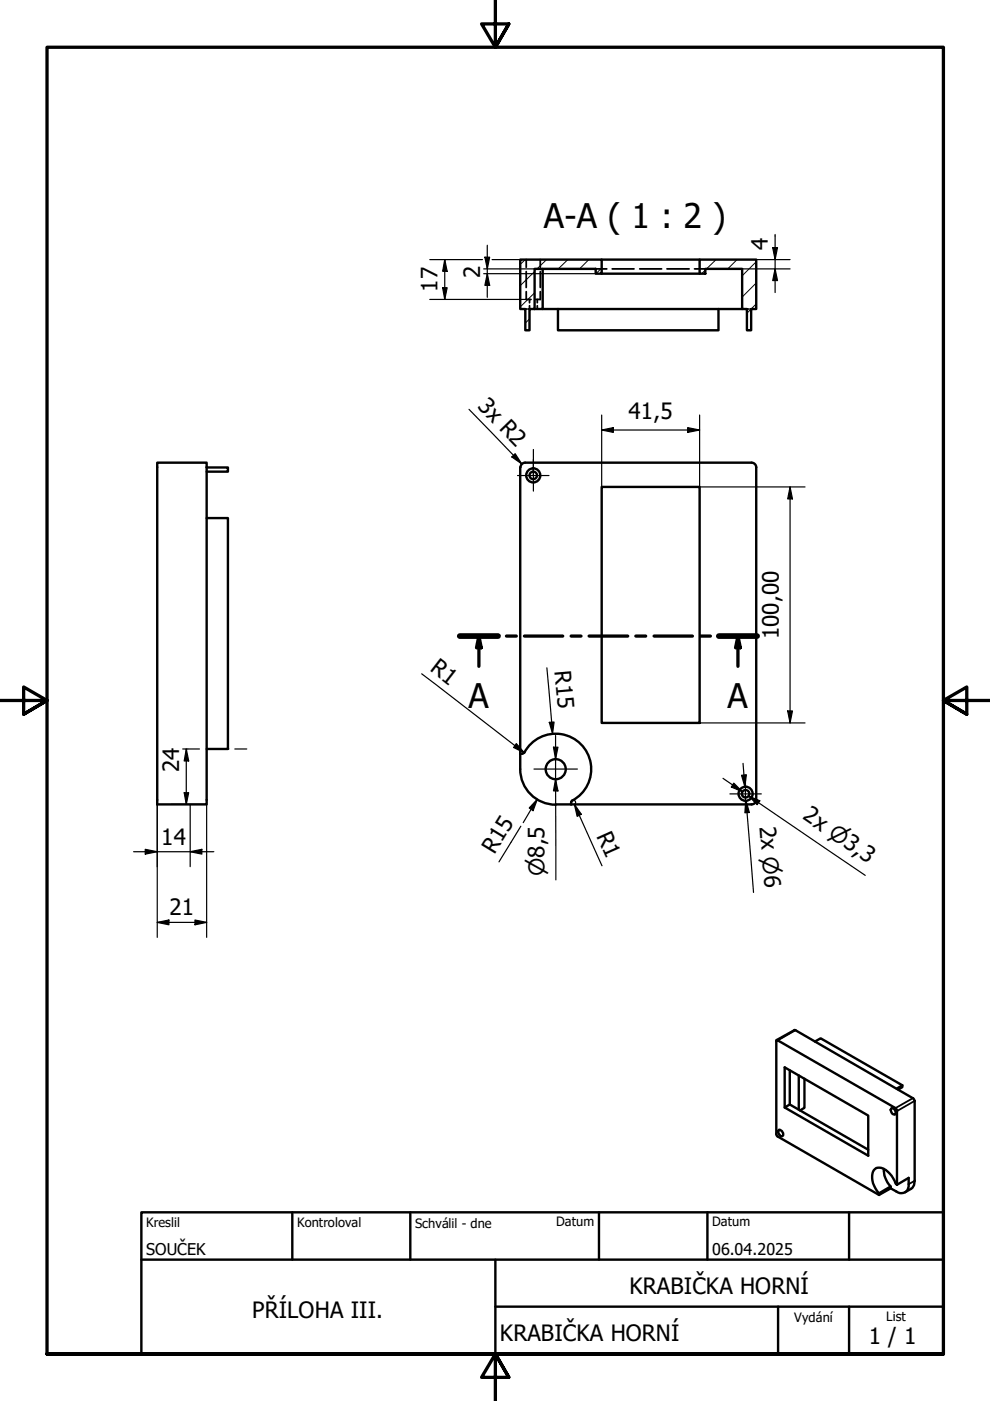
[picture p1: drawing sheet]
<svg xmlns="http://www.w3.org/2000/svg" width="210mm" height="297mm" viewBox="0 0 210 297" stroke-linecap="round" stroke-linejoin="round" font-family="sans-serif">
<g fill="none" stroke="#000" stroke-width=".21">
<path d="M111.4 55l-1.1 1.1M113.3 57.6l-3 3M115.9 55l-2 2M120.4 55l-2 2M124.8 55l-1.9 2M127.6 56.8l-1.2 1.2M149.5 57.3l-.7 .7M151.8 55l-2 2M156.3 55l-2 2M160.3 60l-2.9 3M160.3 55.5l-2.9 3M112.3 67.6l-.9 .9"/>
<path d="M113.3 62.1l-3 3M159.3 70h.1M160.3 64.4l-1.9 2"/>
</g>
<g fill="none" stroke="#000" stroke-width=".51">
<path d="M110.3 55h17.3v3h-1.3v-1h-13v8.5h-1v4.5h-.9v-4.5h-1.1zM115.1 57v8.5h-1.8M127.6 58h20.7M127.6 55h20.7M148.3 55h12v10.5h-1v4.5h-.9v-4.5h-1v-8.5h-7.9v1h-1.2zM115.1 65.5h42.3M118.3 65.5v4.5h34v-4.5M33.3 98.1h10.5v72.4h-10.5zM43.8 99.1h4.5v.9h-4.5M110.3 99v64.1M111.3 98.1h48.1a.98 .98 0 0 1 .9 1v70.5M111.3 98.1a.98 .98 0 0 0-.9 1"/>
<path d="M43.8 109.8h4.5v49h-4.5M127.6 103.2h20.7v50.1h-20.7zM110.3 159.8h.4M111.2 159.5a7.5 7.5 0 0 1 11.9-1.7 7.5 7.5 0 0 1-1.7 11.9M111.2 159.5l-.4 .3M110.3 163.1a7.5 7.5 0 0 0 7.5 7.5M121.1 170.1v.4M121.3 169.7l-.2 .4M160.3 169.6a.98 .98 0 0 1-.9 .9h-41.6M164.7 220.5l3.8-2.1h.2l25 14.5 .2 .5v17a1.79 1.79 0 0 1-.8 1.7l-1.2 .7M165.1 239.6a.85 .85 0 0 1 .8 1.2 .81 .81 0 0 1-.9-.9zM167.4 226.9v7.3l16.7 9.6"/>
<path d="M167.4 234.2l-1 .6 17.7 10.2v-8.5l-17.7-10.2v8.5M169.4 228v7.3M170.6 228.7v6.2l-1 .5M172.8 220.8l1.2-.7 17.3 10M189 235a.8 .8 0 0 1 .8 .4 .8 .8 0 0 1-.1 .9 .97 .97 0 0 1-.7-1.3zM190.1 230.8l1.2-.7v.4l-.9 .5M187.4 247.8a5.6 5.6 0 0 0 1.4 3.8v.4l-2.4 1.4M190.2 251.2l-.1-.1a7.5 7.5 0 0 0-2.7-3.3 1.54 1.54 0 0 0-1.7-.1 1.54 1.54 0 0 0-.8 1.6 6.8 6.8 0 0 0 1.5 3.9v.2M190.2 251.2l2.5-1.5a4.1 4.1 0 0 1-.3 2.6l-.5 .5a1.77 1.77 0 0 1-1.9-.2l-1.2-.6M190.2 251.2v-15.8l-.2-.3-25.3-14.6v20.2l21.7 12.7"/>
<circle cx="113.1" cy="100.8" r="1.49"/>
<circle cx="113.1" cy="100.8" r=".79"/>
<circle cx="117.8" cy="163.1" r="2.13"/>
<circle cx="158.1" cy="168.3" r="1.49"/>
<circle cx="158.1" cy="168.3" r=".79"/>
</g>
<path d="M168.7 218.4l-3.8 2.2M193.5 232.8l-3.6 2.1M193.9 233.4l-3.7 2.2M188.8 251.5l-2.5 1.5M188.8 251.8l-2.4 1.4M193.9 250.4l-1.2 .7" fill="none" stroke="#000" stroke-width=".38"/>
<g fill="none" stroke="#000" stroke-width=".38">
<path d="M111.6 55v1.7M111.6 57.6v3.3M114.6 55v1.7M114.6 57.6v3.3M126.3 57h2.4M129.8 57h4.6M135.6 57h4.7M141.4 57h4.7M147.3 57h2.2M111.4 65.5h.3M111.6 61.8v1.7h1M112.3 64.8v.7h-.3"/>
<path d="M112.3 63.5v.7M113.9 63.5v.7M113.9 64.8v.7M114.6 61.8v1.7h-1M158.4 65.5h.3M159 65.5h.3"/>
</g>
<g fill="none" stroke="#000" stroke-width=".7">
<path d="M97.5 134.9h8.1M101.5 134.9l.5 2.4h-1zM101.5 134.9v6.4M107.4 134.9h2.1M111.2 134.9h8.1M121.1 134.9h2.1M124.9 134.9h8.2M134.8 134.9h2.1M138.7 134.9h8.1M148.5 134.9h2.1M152.4 134.9h8.1M156.5 134.9l.5 2.4h-1z"/>
<path d="M156.5 134.9v6.4"/>
</g>
<path d="M97.5 134.9h8.1M152.4 134.9h8.1" fill="none" stroke="#000" stroke-width="1.2"/>
<path d="M101.5 134.9l.5 2.4h-1zM156.5 134.9l.5 2.4h-1z" fill="#000"/>
<path d="M105 0v10l-2.9-4.9h5.8l-2.9 4.9 2.9-4.9M0 148.5h10l-5-2.8v5.7l5-2.9-5 2.9M210 148.5h-10l5-2.8v5.7l-5-2.9 5 2.9M10 287.1v-277.1h190v277.1h-190h190M107.9 292l-2.9-4.9 2.9 4.9h-5.8l2.9-4.9v9.9" fill="none" stroke="#000" stroke-width=".7"/>
<!-- layer: Nadpis (ISO) -->
<path d="M30 257h170v30.1h-170zM62 257v10.1M87 257v10.1M127 257v10.1M150 257v10.1M180 257v10.1M30 267.1h170M105 277h95M105 267.1v20M165 277v10.1M180 277v10.1" fill="none" stroke="#000" stroke-width=".51"/>
<g fill="none" stroke="#000" stroke-width=".25">
<path d="M91.1 55h11.2M94.3 55l.5 2.5h-.9zM94.3 55v8.5M102.6 57h10.7M102.6 58h23.7M102.8 54.5h1l-.5 2.5zM103.3 58l.5 2.5h-1zM103.3 52v11M104.3 55h6M157.4 57h10.1M160.3 55h7.2M163.8 52.5h1l-.5 2.5z"/>
<path d="M164.3 57l.5 2.5h-1zM164.3 49.7v12.3M91.1 63.5h20.5M93.9 61h.9l-.5 2.5zM99.4 86.8l11.2 11.5M109.2 96.2l1.4 2.1-2.1-1.4zM127.6 91.2l2.4-.5v1zM127.6 91.2h20.7M127.6 88v15.2M145.8 90.7l2.5 .5-2.5 .5zM148.3 88v15.2h22.4M167.5 103.2l.5 2.6h-1z"/>
<path d="M167.5 103.2v50.1M38.7 158.8h1.1M39.5 158.8l.5 2.5h-.9zM39.5 158.8v11.7M89.4 142.9l21.8 16.7M109.5 157.7l1.7 1.9-2.3-1.1zM116 141.6l1.2 14M116.5 153.1h1l-.3 2.5zM117.3 158.4h1l-.5 2.6zM117.8 155.9v5.1M148.3 153.3h22.4M167 150.7h1l-.5 2.6z"/>
<path d="M33.3 169.7v29M36.3 170.5h7.5v28.2M39.1 168.1h.9l-.5 2.4zM40.3 170.5v13.3M110.4 175.2l-4.6 7.5M113.9 169.5l-.9 2.4-.8-.6zM113.9 169.5l-3 4.9M117.8 165.2l.5 2.5h-1zM117.9 167.7l-.1-2.5 .1 21.3M121.1 170.1a.47 .47 0 0 1 .7-.4 .47 .47 0 0 1 0 .8l5.8 13.1M121.8 170.5l1.5 2.1-.9 .5zM153.3 165l4.1 2.9"/>
<path d="M155.6 166l1.8 1.9-2.3-1zM157.2 164.4l1-.1-.3 2.5zM157.5 161.8l.4 5M158.2 169.8l.7 2.5h-1zM158.4 172.3l-.2-2.5 1.6 19.4M158.7 168.8l2.4 1-.6 .8zM160.8 170.2l-2.1-1.4 24.8 16.8M28.3 180.6h17M30.8 180.1l2.5 .5-2.5 .5zM33.3 195.6l2.5-.5v1zM33.3 195.6h10.5M40.3 180.6l2.5-.5v1z"/>
<path d="M41.3 195.1l2.5 .5-2.5 .5z"/>
</g>
<g fill="#000">
<path d="M94.3 55l.5 2.5h-.9zM102.8 54.5h1l-.5 2.5zM163.8 52.5h1l-.5 2.5zM164.3 57l.5 2.5h-1zM93.9 61h.9l-.5 2.5zM103.3 58l.5 2.5h-1zM109.2 96.2l1.4 2.1-2.1-1.4zM127.6 91.2l2.4-.5v1zM145.8 90.7l2.5 .5-2.5 .5zM167.5 103.2l.5 2.6h-1zM109.5 157.7l1.7 1.9-2.3-1.1zM116.5 153.1h1l-.3 2.5z"/>
<path d="M117.3 158.4h1l-.5 2.6zM167 150.7h1l-.5 2.6zM39.1 168.1h.9l-.5 2.4zM39.5 158.8l.5 2.5h-.9zM113.9 169.5l-.9 2.4-.8-.6zM117.8 165.2l.5 2.5h-1zM121.8 170.5l1.5 2.1-.9 .5zM155.6 166l1.8 1.9-2.3-1zM157.2 164.4l1-.1-.3 2.5zM158.2 169.8l.7 2.5h-1zM158.7 168.8l2.4 1-.6 .8zM30.8 180.1l2.5 .5-2.5 .5z"/>
<path d="M33.3 195.6l2.5-.5v1zM41.3 195.1l2.5 .5-2.5 .5zM40.3 180.6l2.5-.5v1z"/>
</g>
<!-- layer: Osa (ISO) -->
<path d="M39.8 158.8h2.5M48.3 158.8h.1M49.8 158.8h2.5" fill="none" stroke="#000" stroke-width=".25"/>
<path d="M113.1 95.3v5.5v-3.3M109.7 100.8h6.7M113.1 100.8v3.3M117.8 158.4v9.3M113.2 163.1h9.2M154.7 168.3h6.7M158.1 165v6.6" fill="none" stroke="#000" stroke-width=".25"/>
<g font-size="7.2">
<text x="115.3" y="48.4">A-A ( 1 : 2 )</text>
<text x="99.3" y="150">A</text>
<text x="154.2" y="150">A</text>
</g>
<g font-size="4.8">
<text x="162.8" y="53.1" transform="rotate(-90 162.8 53.1)">4</text>
<text x="101.8" y="58.9" transform="rotate(-90 101.8 58.9)">2</text>
<text x="92.8" y="61.9" transform="rotate(-90 92.8 61.9)">17</text>
<text x="101.1" y="86.2" transform="rotate(46 101.1 86.2)">3x R2</text>
<text x="133.3" y="88.8">41,5</text>
<text x="165.1" y="135.6" transform="rotate(-90 165.1 135.6)">100,00</text>
<text x="91" y="142.1" transform="rotate(38 91 142.1)">R1</text>
<text x="117.6" y="142.2" transform="rotate(85 117.6 142.2)">R15</text>
<text x="38" y="163.7" transform="rotate(-90 38 163.7)">24</text>
<text x="170" y="173.5" transform="rotate(34 170 173.5)">2x ⌀3,3</text>
<text x="34.2" y="179.1">14</text>
<text x="126.4" y="177.2" transform="rotate(66 126.4 177.2)">R1</text>
<text x="161" y="175.2" transform="rotate(85 161 175.2)">2x ⌀6</text>
<text x="104.8" y="181.3" transform="rotate(-59 104.8 181.3)">R15</text>
<text x="35.9" y="194">21</text>
<text x="133.5" y="274.4">KRABIČKA HORNÍ</text>
<text x="53.5" y="279.4">PŘÍLOHA III.</text>
<text x="106" y="284.4">KRABIČKA HORNÍ</text>
<text x="184.2" y="285">1 / 1</text>
</g>
<text font-size="4.6" x="115.4" y="185.8" transform="rotate(-90 115.4 185.8)">⌀8,5</text>
<g font-size="3.4">
<text x="31" y="266">SOUČEK</text>
<text x="151" y="266">06.04.2025</text>
</g>
<g font-size="2.7">
<text x="31" y="260.1">Kreslil</text>
<text x="63" y="260.1">Kontroloval</text>
<text x="88" y="260.3">Schválil - dne</text>
<text x="117.9" y="260">Datum</text>
<text x="151" y="260">Datum</text>
<text x="168.4" y="280.3">Vydání</text>
<text x="187.9" y="280">List</text>
</g>
</svg>
